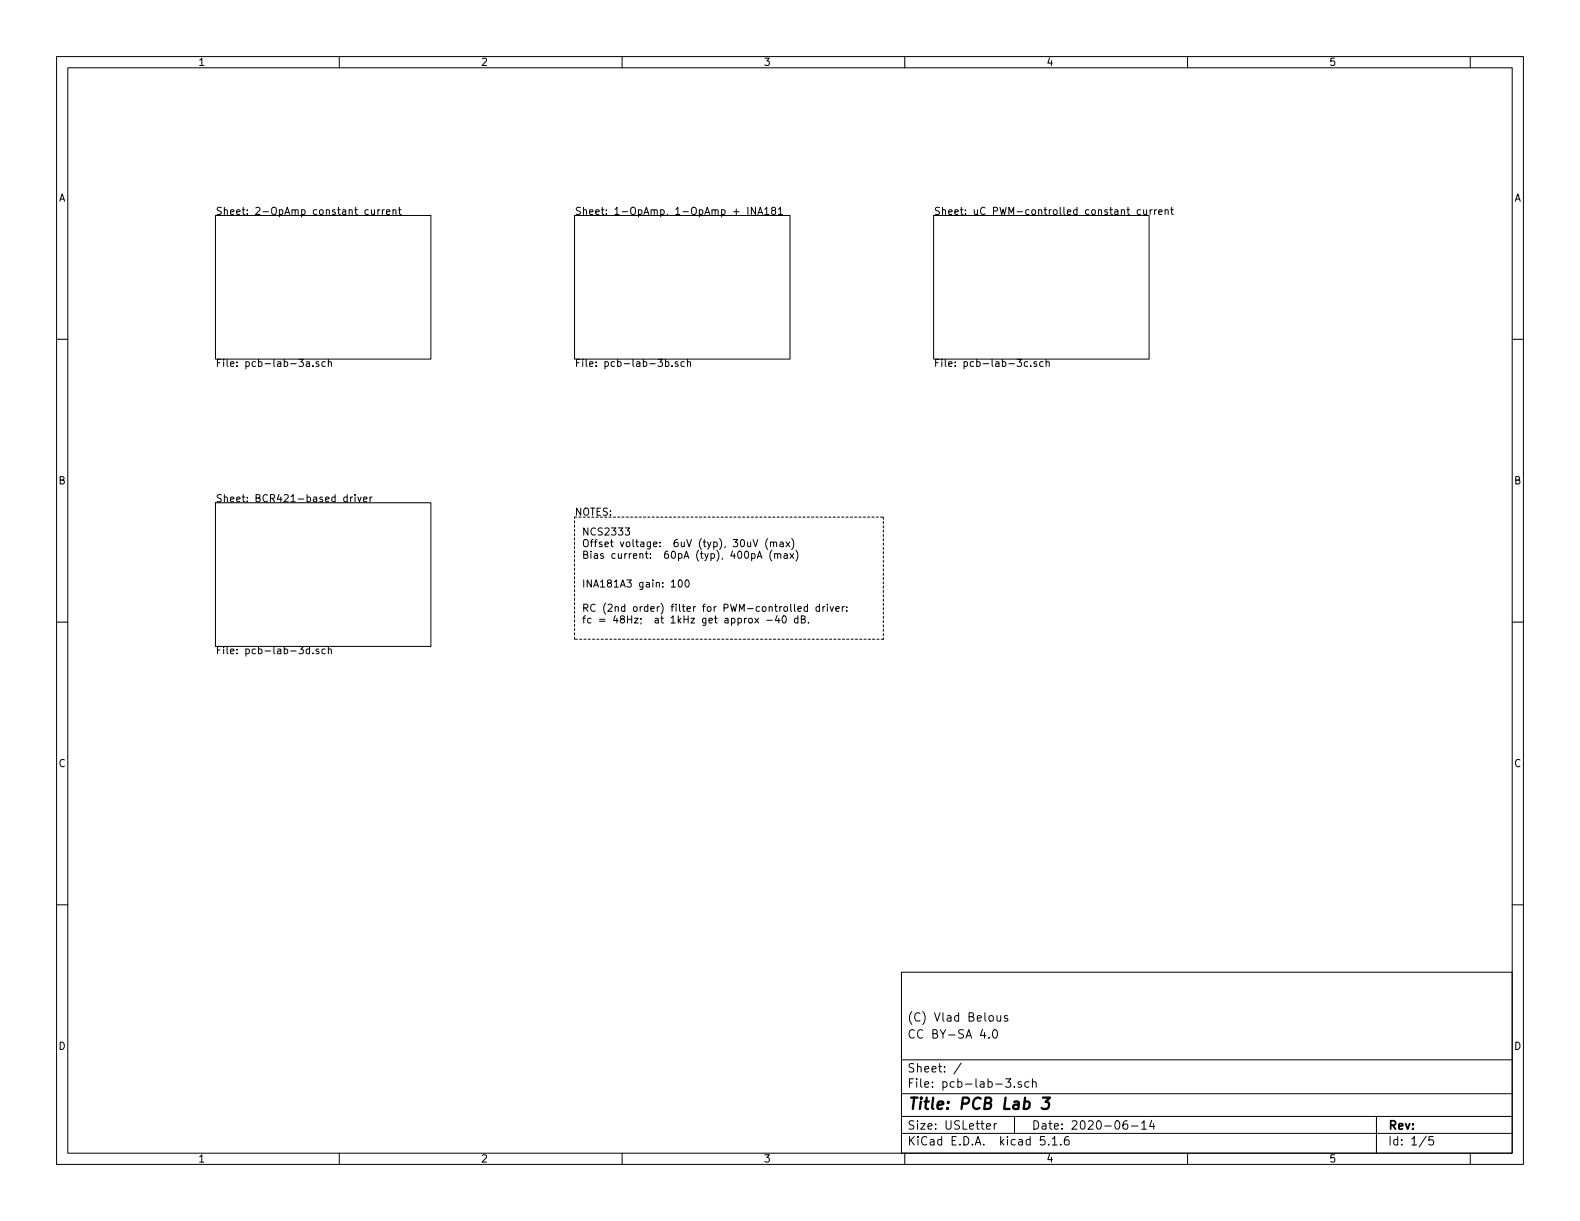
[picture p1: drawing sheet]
<svg xmlns="http://www.w3.org/2000/svg" width="279mm" height="216mm" viewBox="0 0 279 216" stroke-linecap="round" stroke-linejoin="round" font-family="sans-serif">
<g fill="none" stroke="#000" stroke-width=".18">
<path d="M10 10h259.4v195.9h-259.4zM12 12h255.4v191.9h-255.4zM60 10v2M110 10v2M160 10v2M210 10v2M260 10v2M38.1 38.1h38.1v25.4h-38.1zM65.1 37.1h-.3l-.3 .2 .1 .6h.5M65.7 37.1v.8h.3l.2-.1M66.2 37.1v.8M66.8 37.1v.8"/>
<path d="M67.2 37.1l-.4 .2M67.6 37.1v.8M68 37.1l-.4 .2M68.4 37.5l.5-.1v-.3h-.4l-.1 .2v.6h.5M69.5 37.2l.2-.1h.3v.8M69.5 37.1v.8M70.5 37.1h.4M70.6 36.7v1l.3 .2M101.6 38.1h38.1v25.4h-38.1zM132.3 36.7v1.2M133.6 36.7v1.2l-.7-1.2v1.2M134 37.9l.4-1.2 .5 1.2"/>
<path d="M134.1 37.6h.6M135.2 37l.4-.3v1.2M135.2 37.9h.8M136.7 37.2l-.2-.1v-.3l.4-.1 .2 .1v.3l-.5 .2-.2 .1v.3l.3 .2h.2l.3-.2-.1-.4-.2-.1M137.6 37l.4-.3v1.2M137.6 37.9h.8M165.1 38.1h38.1v25.4h-38.1zM201.7 37.1h-.4l-.2 .2 .1 .6h.5M202.2 37.1l.1 .8h.3l.2-.1M202.8 37.1v.8M203.4 37.1v.8M203.8 37.1l-.4 .2"/>
<path d="M204.2 37.1v.8M204.5 37.1l-.3 .2M204.9 37.5l.6-.1-.1-.3h-.3l-.2 .2 .1 .6h.4M206 37.2l.2-.1h.3l.1 .8M206 37.1v.8M207 37.1h.5M207.2 36.7v1l.3 .2M10 60h2M267.4 60h2M54.2 64h.5v.8M54.7 64.3h-.4l-.2 .2 .1 .2h.5M55.3 64.7v.1"/>
<path d="M56.4 64h-.3l-.2 .1 .1 .2 .4 .1v.3h-.5M57.5 64h-.4l-.2 .2 .1 .5h.5M58.1 64.1l.1-.1h.3l.1 .8M58.1 63.5v1.3M117.7 64h.4l.2 .2-.1 .5h-.5M117.7 63.5v1.3M118.8 64.7v.1M119.9 64h-.3l-.2 .1 .1 .2 .4 .1v.3h-.5M121 64h-.4l-.2 .2 .1 .5h.5M121.6 64.1l.1-.1h.3l.1 .8M121.6 63.5v1.3M181.7 64h-.3l-.3 .2 .2 .5h.4"/>
<path d="M182.3 64.7v.1M183.3 64h-.3l-.2 .1 .1 .2 .4 .1v.3h-.5M184.5 64h-.4l-.3 .2 .2 .5h.5M185 64.1l.2-.1h.3v.8M185 63.5v1.3M38.1 88.9h38.1v25.4h-38.1zM61.4 87.9h-.4l-.2 .2 .1 .6h.5M61.4 87.5v1.2M62 87.9v.8M62.4 87.9h-.3l-.1 .2M62.8 87.5v.1M62.8 87.9v.8"/>
<path d="M63.3 87.9l.3 .8 .3-.8M64.3 88.3l.6-.1-.1-.3h-.3l-.2 .2v.6h.5M65.4 87.9v.8M65.8 87.9l-.4 .2M110.6 93.3h.7l-.4 .5 .4 .2-.1 .6h-.5l-.1-.1M133.2 95.4l.4 1.3 .4-1.3M133.9 98.7l.4-1.2 .4 1.2M134 98.4h.6M135.8 95.2a1.47 1.47 0 0 0 0 2M136.2 96l.2-.2 .3 .1 .1 .8M136.2 95.8v.9M136.5 97.3a1.47 1.47 0 0 0 0 1.9"/>
<path d="M136.8 96l.2-.2 .3 .1v.8M137 98l.2-.1h.3v.8M137 97.9v.8M137.5 98.1l.2-.2h.3l.1 .8M137.9 95.9h.5l.1 .8M138.5 96.1l-.4 .1-.2 .2v.2h.6M138.7 97.9h.5v.8M139 95.8l.6 .9M139.2 98.2h-.4l-.2 .2 .2 .3h.4M139.6 95.8l-.6 .9M139.7 97.9l.7 .8M140 95.2a1.47 1.47 0 0 1 0 2"/>
<path d="M140.4 97.9l-.7 .8M140.7 97.3a1.47 1.47 0 0 1 0 1.9M10 110h2M54.7 114.8h-.3l-.3 .2 .2 .5h.4M54.7 114.3v1.3M55.3 115.5v.1M56.4 114.8h-.3l-.2 .1 .1 .2 .4 .1v.3h-.5M57.5 114.8h-.4l-.2 .2 .1 .5h.5M58.1 114.9l.1-.1h.3l.1 .8M58.1 114.3v1.3M118.7 103.8h.8M120 102.7l.2-.2a.67 .67 0 0 1 .5 .7 .67 .67 0 0 1-.5 .6l-.2-.1-.1-.4z"/>
<path d="M121.3 102.6l.1-.1a.67 .67 0 0 1 .5 .7 .67 .67 0 0 1-.5 .6 .83 .83 0 0 1-.1-1.2zM133.5 109.3l.6 .9M134.1 109.3l-.6 .9M135.6 109.7h1M137.4 108.8l-.3 .9h.8M137.7 109.3v.9M138.4 109l.2-.1a.67 .67 0 0 1 .5 .6 .67 .67 0 0 1-.5 .7l-.3-.5zM139.8 106.8v1.1l.2 .2M140.5 106.8v1.1l.2 .2M141.1 107.7l.6-.1-.1-.3h-.3l-.2 .1v.7h.5M141.1 109.4l-.4-.1-.2 .3 .1 .5h.5M141.1 108.9v1.3"/>
<path d="M141.7 109.5l.5-.1 .2-.2-.1-.2-.6-.1v1.3h.5l.2-.2v-.3l-.3-.2M142.8 107.3h-.4l-.2 .2 .1 .6h.5M142.8 106.8v1.3M143 110v.2M144.9 107.3h-.3l-.3 .2 .1 .6h.5M144.9 106.8v1.3M145.5 107.3v.8M145.9 107.3h-.3l-.1 .2M146.3 106.8v.2M146.3 107.3v.8M146.8 107.3l.3 .8 .3-.8M147.8 107.7l.6-.1v-.3h-.4l-.2 .1 .1 .7h.5"/>
<path d="M148.9 107.3v.8M149.3 107.3l-.4 .2M149.7 108v.1M149.7 107.3v.1M267.4 110h2M10 160h2M267.4 160h2M159.4 171.9h108v32h-108zM176.3 179.6v.8a.39 .39 0 0 0 .7 0M177 179.6v1M178.2 179.7l-.4-.1-.2 .2 .1 .2 .5 .1v.4h-.6M159.4 197.4h108"/>
<path d="M159.4 193.4h108M159.4 187.4h108M170 188l-1.3 1.9M174.4 199.2l.8-.2-.1-.2-.4-.1-.3 .2 .1 .7h.6M174.9 183.4v.2M175.7 182.2l.2-.1a.81 .81 0 0 1 .6 .6 .81 .81 0 0 1-.3 .8l-.2 .1a.79 .79 0 0 1-.3-1.4zM175.8 198.7v1M176.2 198.7l-.3 .1-.1 .2M177.8 190.8h.9l-.5 .5 .5 .2v.6l-.2 .2-.7-.2M179.4 192.1v.2M179.4 197.4v3M180.6 191.3a.37 .37 0 0 0-.6 .2l.1 .2 .5 .1 .1 .2-.3 .3-.4-.1"/>
<path d="M181.9 191.3h-.4l-.3 .2 .1 .6 .2 .2 .4-.1M182.6 191.4l.1-.1a.37 .37 0 0 1 .5 .2v.8M182.6 190.8v1.5M199.3 198.2a.62 .62 0 0 0-.7 .6l.1 .7 .2 .2 .5-.2v-.5l-.1-.2h-.4l-.3 .2M200.1 199.1h1.1M201.9 198.6l.4-.4v1.5M201.9 199.7h.8M203.7 198.1l-.4 1.1h.9M204 198.7v1M243.4 197.4v6.5M60 203.9v2M110 203.9v2"/>
<path d="M159.4 200.4h108M160 203.9v2M184.7 201h-.7l-.1 .7 .2-.2 .6 .1 .1 .2-.1 .5-.2 .2-.6-.2M185.4 202.3v.2M186.1 201.4l.4-.4v1.5M186.1 202.5h.8M187.6 202.3v.2M189 201a.62 .62 0 0 0-.8 .6l.1 .7 .2 .2 .5-.2 .1-.5-.1-.2-.5-.1-.3 .3M210 203.9v2M252.2 200.9l-1.2 1.9M253.4 201h-.7v.7l.2-.2 .5 .1 .1 .2-.1 .5-.2 .2-.5-.2M260 203.9v2"/>
</g>
<path d="M184.4 194.1h1.3l-.8 .7 .5 .1 .1 .3-.2 .7-.3 .2h-.5l-.3-.2" fill="none" stroke="#000" stroke-width=".41"/>
<path d="M101.6 91.4h54.6M156.2 91.4v21.6M101.6 113v-21.6M156.2 113h-54.6" fill="none" stroke="#000" stroke-width=".18" stroke-dasharray=".4 .4"/>
<text font-size="2.8" x="160.4" y="196.2">Title: PCB Lab 3</text>
<g font-size="2.1">
<text x="160.4" y="183.6">CC BY-SA 4.0</text>
<text x="160.4" y="180.6">(C) Vlad Belous</text>
<text x="160.4" y="189.6">Sheet: /</text>
<text x="160.4" y="192.3">File: pcb-lab-3.sch</text>
<text x="160.4" y="202.5">KiCad E.D.A. kicad 5.1.6</text>
<text x="160.4" y="199.7">Size: USLetter</text>
<text x="182.4" y="199.7">Date: 2020-06-14</text>
<text x="245.4" y="199.7">Rev:</text>
<text x="245.4" y="202.5">Id: 1/5</text>
</g>
<g font-size="1.8">
<text x="35" y="11.6">1</text>
<text x="85" y="11.6">2</text>
<text x="135" y="11.6">3</text>
<text x="185" y="11.6">4</text>
<text x="235" y="11.6">5</text>
<text x="10.4" y="35.6">A</text>
<text x="267.8" y="35.6">A</text>
<text x="38.1" y="38">Sheet: 2-OpAmp constant current</text>
<text x="101.6" y="38">Sheet: 1-OpAmp, 1-OpAmp + INA181</text>
<text x="165.1" y="38">Sheet: uC PWM-controlled constant current</text>
<text x="38.1" y="64.9">File: pcb-lab-3a.sch</text>
<text x="101.6" y="64.9">File: pcb-lab-3b.sch</text>
<text x="165.1" y="64.9">File: pcb-lab-3c.sch</text>
<text x="10.4" y="85.6">B</text>
<text x="38.1" y="88.8">Sheet: BCR421-based driver</text>
<text x="267.8" y="85.6">B</text>
<text x="101.6" y="91.2">NOTES:</text>
<text x="102.9" y="94.7">NCS2333</text>
<text x="102.9" y="96.7">Offset voltage: 6uV (typ), 30uV (max)</text>
<text x="102.9" y="98.8">Bias current: 60pA (typ), 400pA (max)</text>
<text x="102.9" y="103.9">INA181A3 gain: 100</text>
<text x="102.9" y="108.2">RC (2nd order) filter for PWM-controlled driver:</text>
<text x="102.9" y="110.2">fc = 48Hz; at 1kHz get approx -40 dB.</text>
<text x="38.1" y="115.7">File: pcb-lab-3d.sch</text>
<text x="10.4" y="135.6">C</text>
<text x="267.8" y="135.6">C</text>
<text x="10.4" y="185.6">D</text>
<text x="267.8" y="185.6">D</text>
<text x="35" y="205.5">1</text>
<text x="85" y="205.5">2</text>
<text x="135" y="205.5">3</text>
<text x="185" y="205.5">4</text>
<text x="235" y="205.5">5</text>
</g>
</svg>
